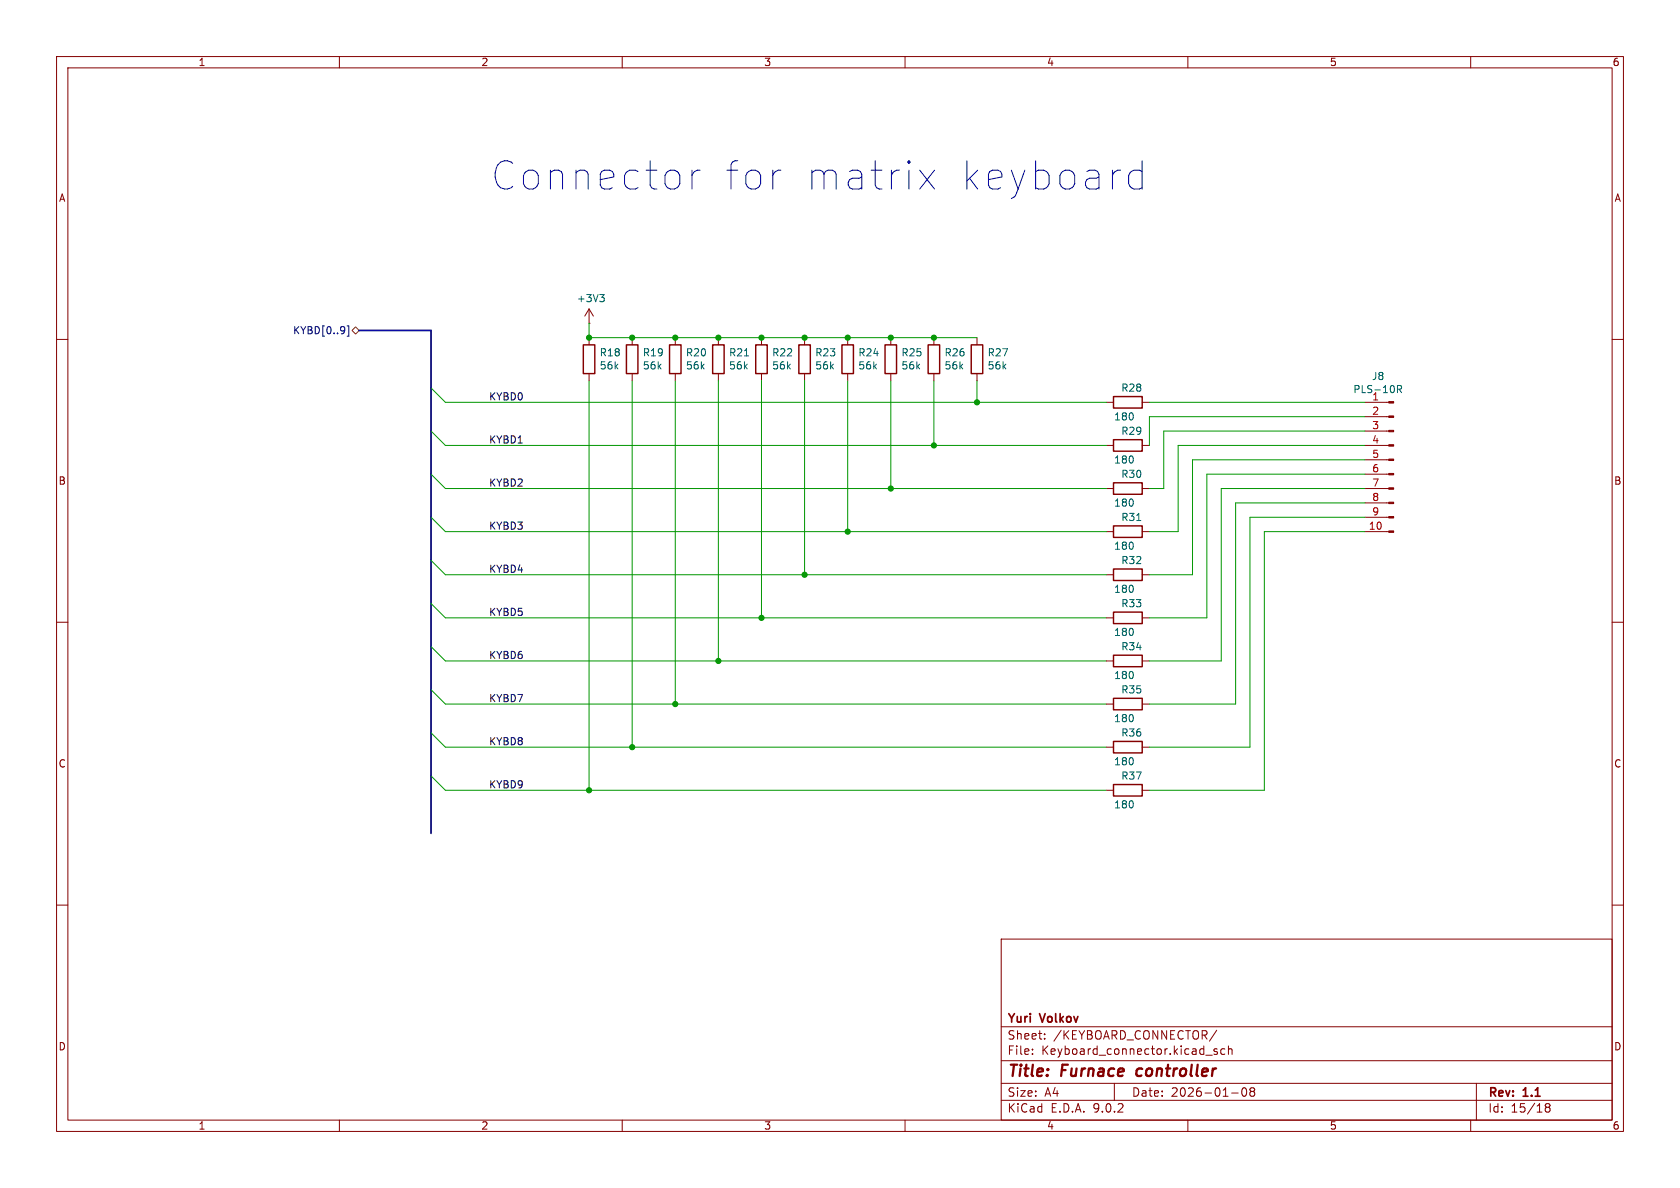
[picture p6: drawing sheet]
<svg xmlns="http://www.w3.org/2000/svg" width="297mm" height="210mm" viewBox="0 0 297 210" stroke-linecap="round" stroke-linejoin="round" font-family="sans-serif">
<g fill="none" stroke="#840000" stroke-width=".18">
<path d="M10 10h277v190h-277zM12 12h273v186h-273zM60 10v2M110 10v2M160 10v2M210 10v2M260 10v2M104.1 57.2h.1M104.1 54.6l-.7 1.3M104.1 54.6l.8 1.3M104.1 54.6v2.6M104.1 59.7v1.3"/>
<path d="M111.8 59.7v1.3M119.4 59.7v1.3M127 59.7v1.3M134.6 59.7v1.3M142.2 59.7v1.3M149.9 59.7v1.3M157.5 59.7v1.3M165.1 59.7v1.3M172.7 59.7v1.3M10 60h2M104.1 66v1.3M111.8 66v1.3"/>
<path d="M119.4 66v1.3M127 66v1.3M134.6 66v1.3M142.2 66v1.3M149.9 66v1.3M157.5 66v1.3M165.1 66v1.3M172.7 66v1.3M195.6 78.7h1.2M195.6 71.1h1.2M201.9 78.7h1.3M201.9 71.1h1.3"/>
<path d="M241.3 78.7h4.2M241.3 71.1h4.2M241.3 73.7h4.2M241.3 76.2h4.2M285 60h2M195.6 86.4h1.2M195.6 94h1.2M201.9 86.4h1.3M201.9 94h1.3M241.3 86.4h4.2M241.3 81.3h4.2M241.3 83.8h4.2"/>
<path d="M241.3 88.9h4.2M241.3 91.4h4.2M241.3 94h4.2M10 110h2M195.6 116.8h1.2M195.6 101.6h1.2M195.6 109.2h1.2M201.9 116.8h1.3M201.9 101.6h1.3M201.9 109.2h1.3M285 110h2M195.6 132.1h1.2"/>
<path d="M195.6 139.7h1.2M195.6 124.5h1.2M201.9 132.1h1.3M201.9 139.7h1.3M201.9 124.5h1.3M10 160h2M177 166h108v32h-108zM285 160h2M60 198v2M110 198v2M160 198v2M177 194.5h108"/>
<path d="M177 191.5h108M177 187.5h108M177 181.5h108M182.5 186.3v.1M182.5 185.5v.1M184.7 183.6v.1M184.7 182.8v.1M197 191.5v3M210 198v2M213.2 186.5h1.1M215.1 182.1l-1.3 2M215.2 185.5l-.4-.1-.2 .2 .1 .2 .5 .2v.3h-.6"/>
<path d="M216.5 185.5l-.4-.1-.3 .3v.4l.2 .2h.5M217.2 185.5l.2-.1 .3 .1 .1 .9M217.2 184.9v1.5M217.7 193.2h1.2M219.7 192.4l.2-.1a.81 .81 0 0 1 .6 .6 .81 .81 0 0 1-.3 .8l-.2 .1a.81 .81 0 0 1-.3-1.4zM221.2 192.9l-.2-.2 .2-.4 .5 .1 .1 .2-.3 .3M221.2 192.9l-.2 .3v.5l.2 .1 .5-.1 .1-.2-.1-.4-.2-.2M221.2 192.9h.3M260 198v2M261 191.5v6.5M273.5 195.7l-.3-.2 .3-.4 .4 .1 .1 .2-.3 .3M273.5 195.7l-.3 .3v.5l.3 .1 .4-.1 .1-.2v-.4l-.3-.2"/>
<path d="M273.5 195.7h.2"/>
</g>
<path d="M201.1 189.1l-.2 .7 .3 .4" fill="none" stroke="#840000" stroke-width=".4"/>
<g fill="none" stroke="#840000" stroke-width=".25">
<path d="M103.1 61h2.1v5h-2.1zM110.7 61h2.1v5h-2.1zM118.4 61h2v5h-2zM126 61h2v5h-2zM133.6 61h2v5h-2zM141.2 61h2.1v5h-2.1zM148.8 61h2.1v5h-2.1zM156.5 61h2v5h-2zM164.1 61h2v5h-2zM171.7 61h2v5h-2zM196.8 77.7h5.1v2.1h-5.1zM196.8 70.1h5.1v2h-5.1z"/>
<path d="M196.8 85.3h5.1v2.1h-5.1zM196.8 93h5.1v2h-5.1zM196.8 115.8h5.1v2.1h-5.1zM196.8 100.6h5.1v2h-5.1zM196.8 108.2h5.1v2h-5.1zM196.8 131.1h5.1v2h-5.1zM196.8 138.7h5.1v2h-5.1zM196.8 123.4h5.1v2.1h-5.1z"/>
</g>
<g fill="#840000" stroke="#840000" stroke-width=".18">
<path d="M245.5 71h.9v.2h-.9z"/>
<path d="M245.5 73.5h.9v.3h-.9z"/>
<path d="M245.5 76.1h.9v.2h-.9z"/>
<path d="M245.5 78.6h.9v.3h-.9z"/>
<path d="M245.5 81.2h.9v.2h-.9z"/>
<path d="M245.5 83.7h.9v.2h-.9z"/>
<path d="M245.5 86.2h.9v.3h-.9z"/>
<path d="M245.5 88.8h.9v.2h-.9z"/>
<path d="M245.5 91.3h.9v.3h-.9z"/>
<path d="M245.5 93.9h.9v.2h-.9z"/>
</g>
<path d="M106 52.1h.8l-.4 .4M106.6 52.5l.2 .3v.3l-.2 .2M131.6 62.9h.7M247.1 68.8l.6-.1 .1-.1-.1-.3-.6-.2v1.3M247.4 68.8l.4 .6M201 92h.7" fill="none" stroke="#006464" stroke-width=".18"/>
<path d="M61.4 57.6h.3v1.8h-.3" fill="none" stroke="#000084" stroke-width=".18"/>
<path d="M62.2 58.4l.7-.6 .6 .6-.6 .7z" fill="none" stroke="#725600" stroke-width=".18"/>
<path d="M63.5 58.4h12.7v88.9" fill="none" stroke="#000084" stroke-width=".3"/>
<g fill="none" stroke="#009600" stroke-width=".18">
<path d="M104.1 57.2v2.5h68.6M76.2 68.6l2.5 2.5h116.9M76.2 76.2l2.5 2.5h116.9M104.1 67.3v72.4M111.8 67.3v64.8M119.4 67.3v57.2M127 67.3v49.5M134.6 67.3v41.9M142.2 67.3v34.3M149.9 67.3v26.7M157.5 67.3v19.1M165.1 67.3v11.4"/>
<path d="M172.7 67.3v3.8M203.2 71.1h38.1M241.3 78.7h-33v15.3h-5.1M241.3 73.7h-38.1v5M241.3 76.2h-35.6v10.2h-2.5M76.2 91.4l2.5 2.6h116.9M76.2 99.1l2.5 2.5h116.9M76.2 83.8l2.5 2.6h116.9M241.3 94h-17.8v45.7h-20.3M241.3 88.9h-22.9v35.6h-15.2M241.3 86.4h-25.4v30.4h-12.7M241.3 83.8h-27.9v25.4h-10.2"/>
<path d="M241.3 91.4h-20.3v40.7h-17.8M241.3 81.3h-30.5v20.3h-7.6M76.2 114.3l2.5 2.5h116.9M76.2 106.7l2.5 2.5h116.9M76.2 137.2l2.5 2.5h116.9M76.2 121.9l2.5 2.6h116.9M76.2 129.5l2.5 2.6h116.9"/>
</g>
<path d="M122.3 30.1v3.3M123.8 30.1a1.28 1.28 0 0 0-1.5 .9M162.6 30.1l2.6 3.3M165.2 30.1l-2.6 3.3M201.9 30.3l-.5-.2h-.9l-.5 .2-.5 .7v1.5l.5 .7 .5 .2h.9l.5-.2M201.9 28.4v5" fill="none" stroke="#0000c2" stroke-width=".18"/>
<g fill="#009600" stroke="#009600" stroke-width=".18">
<circle cx="104.1" cy="59.7" r=".46"/>
<circle cx="134.6" cy="59.7" r=".46"/>
<circle cx="111.8" cy="59.7" r=".46"/>
<circle cx="142.2" cy="101.6" r=".46"/>
<circle cx="142.2" cy="59.7" r=".46"/>
<circle cx="165.1" cy="59.7" r=".46"/>
<circle cx="149.9" cy="59.7" r=".46"/>
<circle cx="172.7" cy="71.1" r=".46"/>
<circle cx="165.1" cy="78.7" r=".46"/>
<circle cx="157.5" cy="59.7" r=".46"/>
<circle cx="119.4" cy="59.7" r=".46"/>
<circle cx="127" cy="59.7" r=".46"/>
<circle cx="149.9" cy="94" r=".46"/>
<circle cx="157.5" cy="86.4" r=".46"/>
<circle cx="134.6" cy="109.2" r=".46"/>
<circle cx="104.1" cy="139.7" r=".46"/>
<circle cx="127" cy="116.8" r=".46"/>
<circle cx="111.8" cy="132.1" r=".46"/>
<circle cx="119.4" cy="124.5" r=".46"/>
</g>
<g font-size="7" fill="#0000c2">
<text x="87.2" y="34">Connector</text>
<text x="128.1" y="34">for</text>
<text x="141.9" y="34">matrix</text>
<text x="168.8" y="34">keyboard</text>
</g>
<g font-size="2.8" fill="#840000">
<text x="178" y="190.9">Title:</text>
<text x="187.7" y="190.9">Furnace</text>
<text x="201.8" y="190.9">controller</text>
</g>
<g font-size="2.1" fill="#840000">
<text x="178" y="184">Sheet:</text>
<text x="178" y="181.2">Yuri</text>
<text x="184" y="181.2">Volkov</text>
<text x="186.2" y="184">/KEYBOARD_CONNECTOR/</text>
<text x="178" y="186.7">File:</text>
<text x="184.1" y="186.7">Keyboard_connector.kicad_sch</text>
<text x="178" y="196.9">KiCad</text>
<text x="178" y="194.1">Size:</text>
<text x="184.7" y="194.1">A4</text>
<text x="185.7" y="196.9">E.D.A.</text>
<text x="193.3" y="196.9">9.0.2</text>
<text x="200" y="194.1">Date:</text>
<text x="207" y="194.1">2026-01-08</text>
<text x="263" y="194.3">Rev:</text>
<text x="263" y="196.9">Id:</text>
<text x="267.1" y="196.9">15/18</text>
<text x="269.4" y="194.3">1.1</text>
</g>
<g font-size="1.8" fill="#840000">
<text x="35" y="11.9">1</text>
<text x="85" y="11.9">2</text>
<text x="135" y="11.9">3</text>
<text x="185" y="11.9">4</text>
<text x="235" y="11.9">5</text>
<text x="285" y="11.9">6</text>
<text x="10.3" y="35.9">A</text>
<text x="285.3" y="35.9">A</text>
<text x="10.3" y="85.9">B</text>
<text x="285.3" y="85.9">B</text>
<text x="10.3" y="135.9">C</text>
<text x="285.3" y="135.9">C</text>
<text x="10.3" y="185.9">D</text>
<text x="285.3" y="185.9">D</text>
<text x="35" y="199.9">1</text>
<text x="85" y="199.9">2</text>
<text x="135" y="199.9">3</text>
<text x="185" y="199.9">4</text>
<text x="235" y="199.9">5</text>
<text x="285" y="199.9">6</text>
</g>
<g font-size="1.8" fill="#006464">
<text x="101.9" y="53.6">+3V3</text>
<text x="105.9" y="65.5">56k</text>
<text x="105.9" y="63.2">R18</text>
<text x="113.5" y="65.5">56k</text>
<text x="113.5" y="63.2">R19</text>
<text x="121.2" y="65.5">56k</text>
<text x="121.2" y="63.2">R20</text>
<text x="128.8" y="65.5">56k</text>
<text x="128.8" y="63.2">R21</text>
<text x="136.4" y="65.5">56k</text>
<text x="136.4" y="63.2">R22</text>
<text x="144" y="65.5">56k</text>
<text x="144" y="63.2">R23</text>
<text x="151.6" y="65.5">56k</text>
<text x="151.6" y="63.2">R24</text>
<text x="159.3" y="65.5">56k</text>
<text x="159.3" y="63.2">R25</text>
<text x="166.9" y="65.5">56k</text>
<text x="166.9" y="63.2">R26</text>
<text x="174.5" y="65.5">56k</text>
<text x="174.5" y="63.2">R27</text>
<text x="198.1" y="69.4">R28</text>
<text x="239.2" y="69.7">PLS-10R</text>
<text x="242.4" y="67.4">J8</text>
<text x="242.5" y="70.9">1</text>
<text x="196.9" y="74.5">180</text>
<text x="198.1" y="77.1">R29</text>
<text x="196.9" y="82.1">180</text>
<text x="196.9" y="89.8">180</text>
<text x="198.1" y="84.7">R30</text>
<text x="198.1" y="92.3">R31</text>
<text x="196.9" y="97.4">180</text>
<text x="198.1" y="99.9">R32</text>
<text x="196.9" y="105">180</text>
<text x="198.1" y="107.5">R33</text>
<text x="196.9" y="112.6">180</text>
<text x="198.1" y="115.2">R34</text>
<text x="196.9" y="120.2">180</text>
<text x="198.1" y="122.8">R35</text>
<text x="196.9" y="127.9">180</text>
<text x="198.1" y="130.4">R36</text>
<text x="196.9" y="135.5">180</text>
<text x="196.9" y="143.1">180</text>
<text x="198.1" y="138">R37</text>
</g>
<text font-size="1.8" fill="#000084" x="51.7" y="59.3">KYBD[0..9]</text>
<g font-size="1.8" fill="#0f0f0f">
<text x="86.4" y="70.9">KYBD0</text>
<text x="86.4" y="78.5">KYBD1</text>
<text x="86.4" y="86.1">KYBD2</text>
<text x="86.4" y="93.7">KYBD3</text>
<text x="86.4" y="101.3">KYBD4</text>
<text x="86.4" y="109">KYBD5</text>
<text x="86.4" y="116.6">KYBD6</text>
<text x="86.4" y="124.2">KYBD7</text>
<text x="86.4" y="131.8">KYBD8</text>
<text x="86.4" y="139.4">KYBD9</text>
</g>
<g font-size="1.8" fill="#a90000">
<text x="242.5" y="73.4">2</text>
<text x="242.5" y="75.9">3</text>
<text x="242.5" y="78.5">4</text>
<text x="242.5" y="81">5</text>
<text x="242.5" y="83.6">6</text>
<text x="242.5" y="86.1">7</text>
<text x="242.5" y="88.6">8</text>
<text x="241.9" y="93.7">10</text>
<text x="242.5" y="91.2">9</text>
</g>
</svg>
